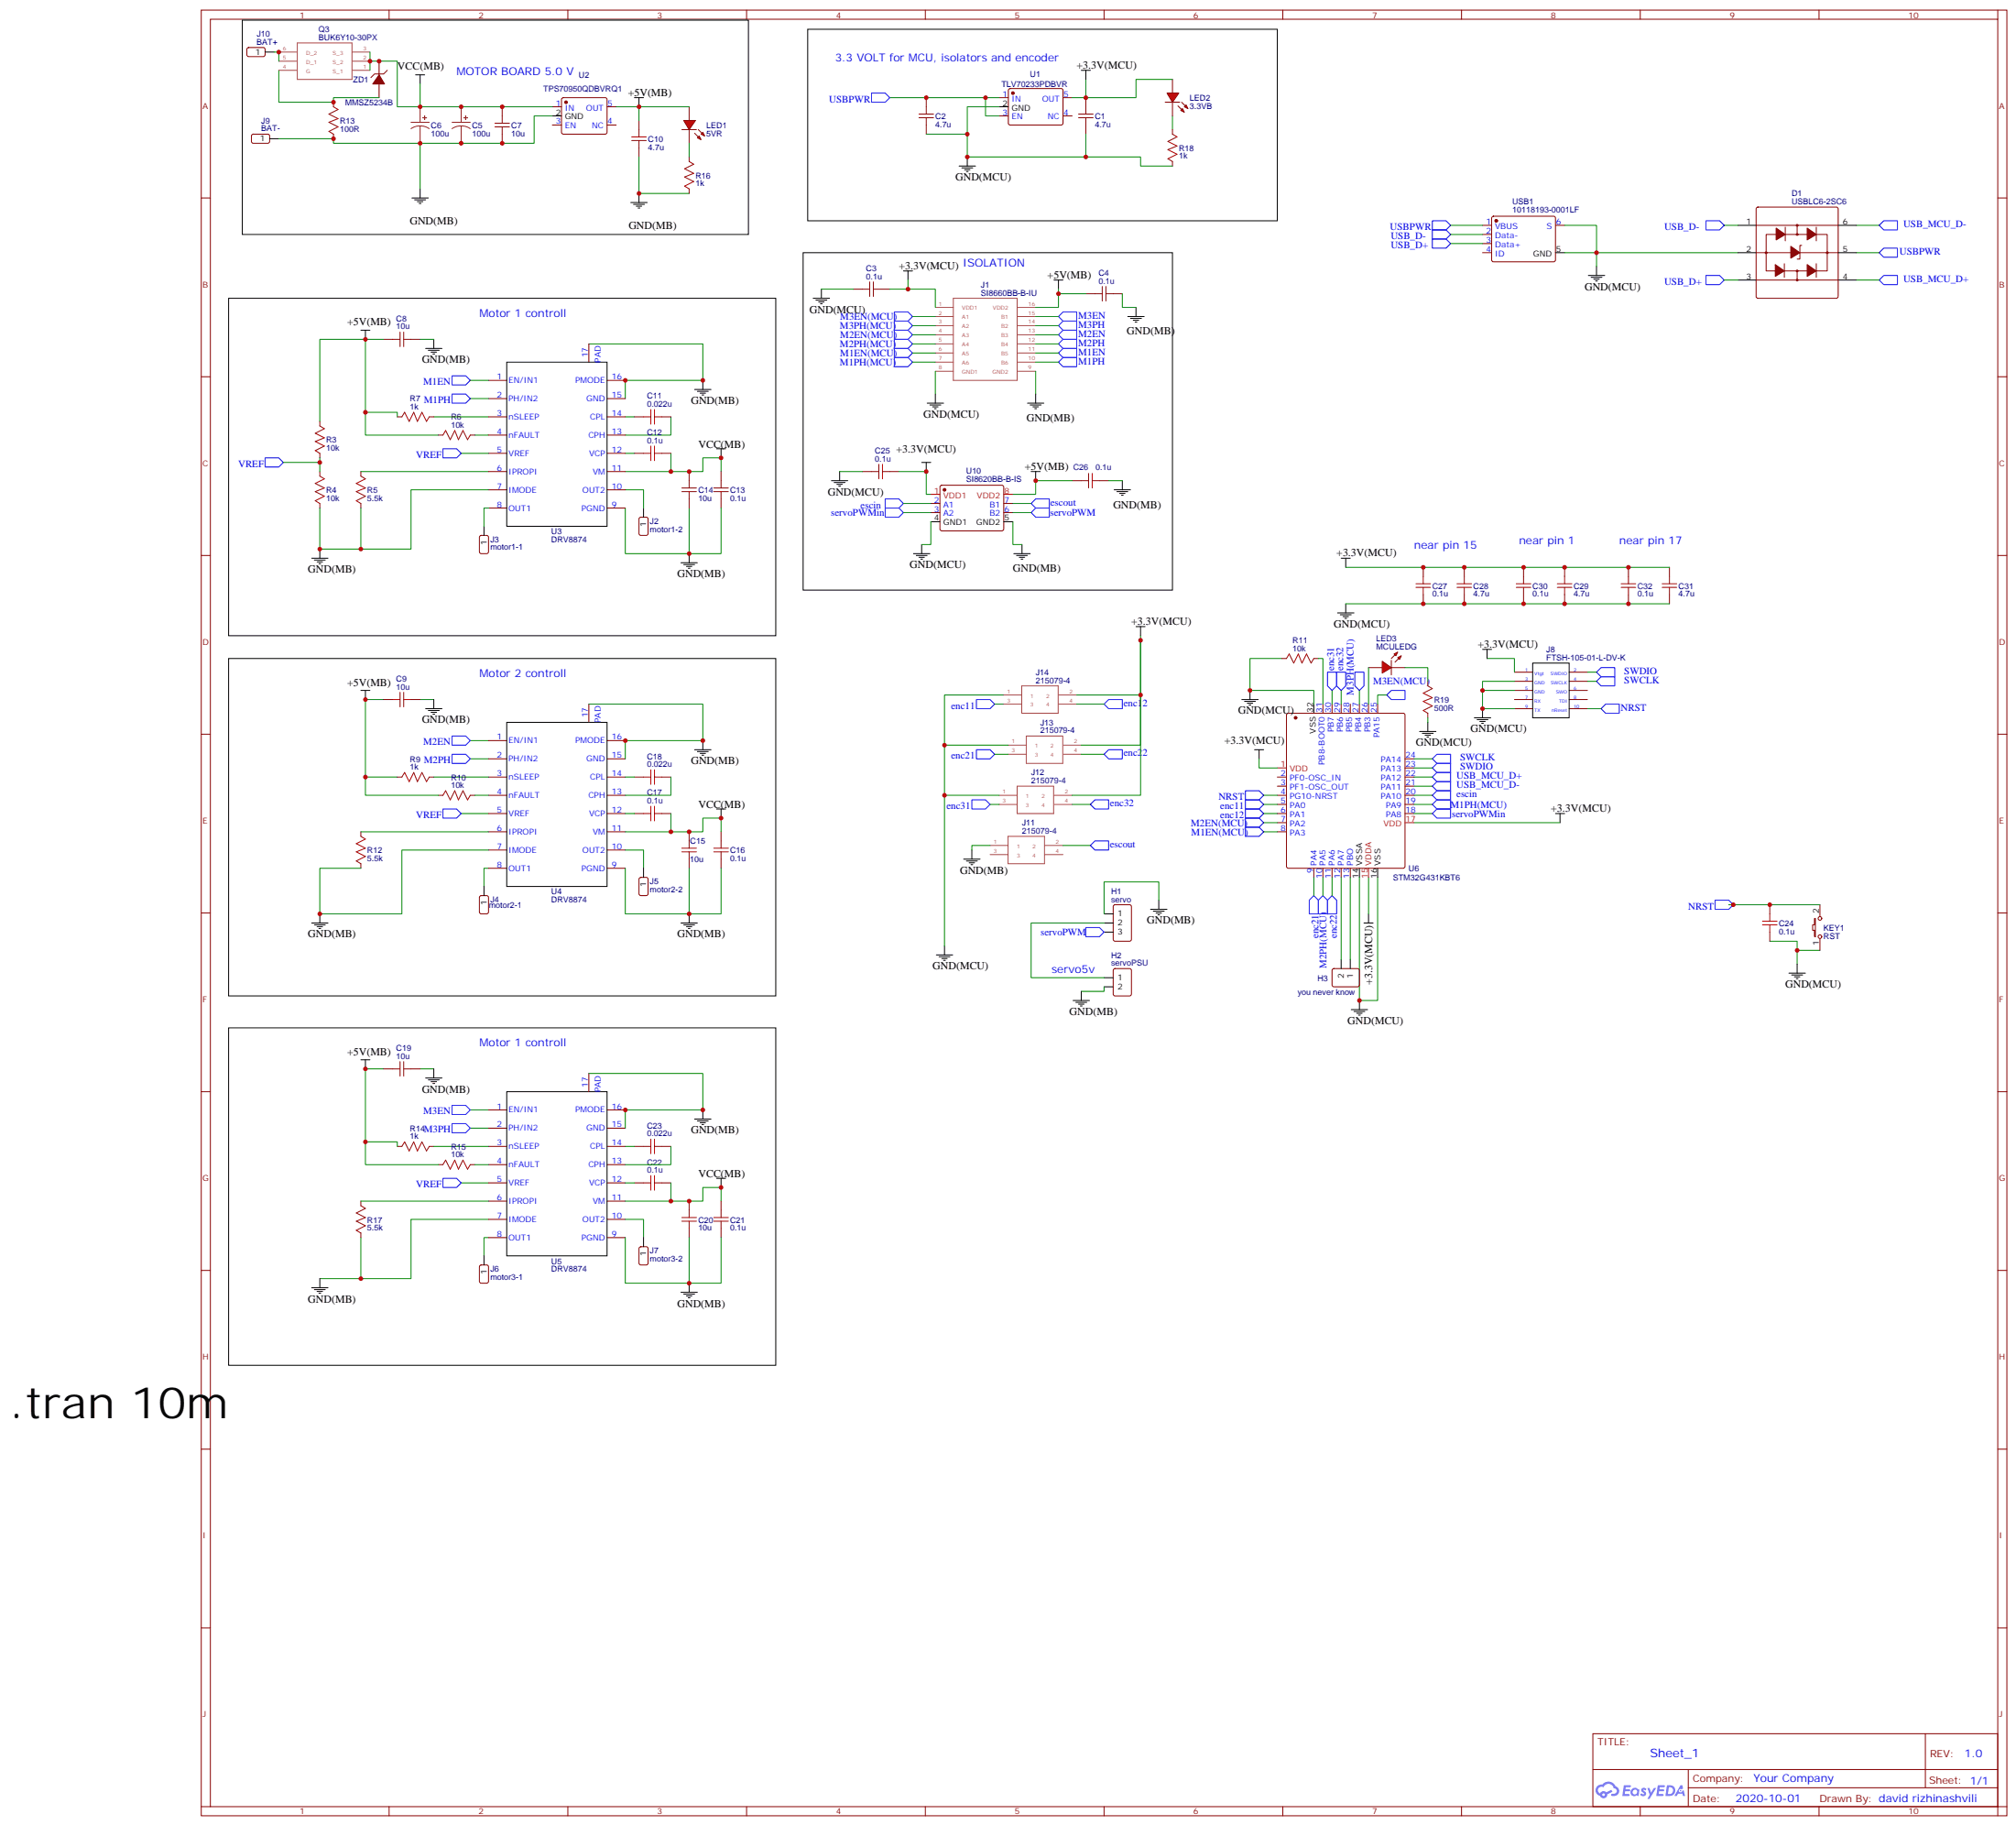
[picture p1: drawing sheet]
# EasyEDA schematic gen7.json
TITLE: Sheet_1; REV: 1.0; Date: 2020-10-01; Sheet: 1/1; Drawn By: david rizhinashvili; Company: Your Company

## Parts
C1  4.7u  [C1206]
C2  4.7u  [C1206]
C3  0.1u  [C0603]
C4  0.1u  [C0603]
C5  100u  [CAP-D6.3×F2.5]
C6  100u  [CAP-D6.3×F2.5]
C7  10u  [C1206]
C8  10u  [C1206]
C9  10u  [C1206]
C10  4.7u  [C1206]
C11  0.022u  [C0603]
C12  0.1u  [C0603]
C13  0.1u  [C0603]
C14  10u  [C1206]
C15  10u  [C1206]
C16  0.1u  [C0603]
C17  0.1u  [C0603]
C18  0.022u  [C0603]
C19  10u  [C1206]
C20  10u  [C1206]
C21  0.1u  [C0603]
C22  0.1u  [C0603]
C23  0.022u  [C0603]
C24  0.1u  [C0603]
C25  0.1u  [C0603]
C26  0.1u  [C0603]
C27  0.1u  [C0603]
C28  4.7u  [C1206]
C29  4.7u  [C1206]
C30  0.1u  [C0603]
C31  4.7u  [C1206]
C32  0.1u  [C0603]
D1  USBLC6-2SC6  [SOT-23-6_L2.9-W1.6-P0.95-LS2.8-BR]
H1  servo  [HDR-F-2.54_1X3]
H2  servoPSU  [HDR-F-2.54_1X2]
H3  you never know  [HDR-F-2.54_1X2]
J1  SI8660BB-B-IU  [SOP64P600X175-16N]
J2  motor1-2  [HDR-M-2.54_1X1]
J3  motor1-1  [HDR-M-2.54_1X1]
J4  motor2-1  [HDR-M-2.54_1X1]
J5  motor2-2  [HDR-M-2.54_1X1]
J6  motor3-1  [HDR-M-2.54_1X1]
J7  motor3-2  [HDR-M-2.54_1X1]
J8  FTSH-105-01-L-DV-K  [FTSH-105-01-L-DV-K]
J9  BAT-  [HDR-M-2.54_1X1]
J10  BAT+  [HDR-M-2.54_1X1]
J11  215079-4  [215079-4 - MUNKBOEL]
J12  215079-4  [215079-4 - MUNKBOEL]
J13  215079-4  [215079-4 - MUNKBOEL]
J14  215079-4  [215079-4 - MUNKBOEL]
KEY1  RST  [KEY-SMD_2P-L6.2-W3.6-LS8.0]
LED1  5VR  [LED0603_RED]
LED2  3.3VB  [LED0603_RED]
LED3  MCULEDG  [LED0603_RED]
Q3  BUK6Y10-30PX  [BUK6Y1030PX]
R3  10k  [R0603]
R4  10k  [R0603]
R5  5.5k  [R0603]
R6  10k  [R0603]
R7  1k  [R0603]
R9  1k  [R0603]
R10  10k  [R0603]
R11  10k  [R0603]
R12  5.5k  [R0603]
R13  100R  [R0603]
R14  1k  [R0603]
R15  10k  [R0603]
R16  1k  [R0603]
R17  5.5k  [R0603]
R18  1k  [R0603]
R19  500R  [R0603]
U1  TLV70233PDBVR  [SOT-23-5_L3.0-W1.7-P0.95-LS2.8-BL]
U2  TPS70950QDBVRQ1  [SOT-23-5_L3.0-W1.7-P0.95-LS2.8-BR]
U3  DRV8874  [DRV8874 FOOTPRINT]
U4  DRV8874  [DRV8874 FOOTPRINT]
U5  DRV8874  [DRV8874 FOOTPRINT]
U6  STM32G431KBT6  [LQFP-32_L7.0-W7.0-P0.80-LS9.0-BL]
U10  SI8620BB-B-IS  [SOIC-8_L4.9-W3.9-P1.27-LS6.0-BL]
USB1  10118193-0001LF  [MICRO-USB-SMD_10118193-0001LF]
ZD1  MMSZ5234B  [SOD-123_L2.8-W1.8-LS3.7-RD]

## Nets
+3.3V(MCU): C1.2 C3.1 C25.1 C27.2 C28.2 C29.2 C30.2 C31.2 C32.2 J1.1(VDD1) J8.1(Vtgt) J12.2 J13.2 J14.2 LED2.1 U1.5(OUT) U6.1(VDD) U6.15(VDDA) U6.17(VDD) U10.1(VDD1)
+5V(MB): C4.2 C8.1 C9.1 C10.2 C19.1 C26.2 J1.16(VDD2) LED1.1 R3.1 R6.1 R7.1 R9.1 R10.1 R14.1 R15.1 U2.5(OUT) U10.8(VDD2)
GND(MB): C4.1 C5.2 C6.2 C7.1 C8.2 C9.2 C10.1 C13.1 C14.1 C15.1 C16.1 C19.2 C20.1 C21.1 C26.1 H1.1 H2.2 J1.9(GND2) J9.1 J11.1 R4.2 R5.1 R12.1 R13.1 R16.1 R17.1 U2.2(GND) U3.7(IMODE) U3.9(PGND) U3.15(GND) U3.16(PMODE) U3.17(PAD) U4.7(IMODE) U4.9(PGND) U4.15(GND) U4.16(PMODE) U4.17(PAD) U5.7(IMODE) U5.9(PGND) U5.15(GND) U5.16(PMODE) U5.17(PAD) U10.5(GND2)
GND(MCU): C1.1 C2.1 C3.2 C24.1 C25.2 C27.1 C28.1 C29.1 C30.1 C31.1 C32.1 D1.2 J1.8(GND1) J8.3(GND) J8.5(GND) J8.9(TX) J12.1 J13.1 J14.1 KEY1.1 R11.1 R18.1 R19.1 U1.2(GND) U6.14(VSSA) U6.16(VSS) U6.32(VSS) U10.4(GND1) USB1.5(GND) USB1.6(S)
VCC(MB): C5.1 C6.1 C7.2 C12.2 C13.2 C14.2 C15.2 C16.2 C17.2 C20.2 C21.2 C22.2 Q3.1(S) Q3.2(S) Q3.3(S) U2.1(IN) U3.11(VM) U4.11(VM) U5.11(VM) ZD1.1(K)
enc11: J14.3 U6.5(PA0)
enc12: J14.4 U6.6(PA1)
enc21: J13.3 U6.9(PA4)
enc22: J13.4 U6.11(PA6)
enc31: J12.3 U6.30(PB7)
enc32: J12.4 U6.29(PB6)
escin: U6.20(PA10) U10.2(A1)
escout: J11.2 U10.7(B1)
M1EN: J1.11(B5) U3.1(EN/IN1)
M1EN(MCU): J1.6(A5) U6.8(PA3)
M1PH: J1.10(B6) U3.2(PH/IN2)
M1PH(MCU): J1.7(A6) U6.19(PA9)
M2EN: J1.13(B3) U4.1(EN/IN1)
M2EN(MCU): J1.4(A3) U6.7(PA2)
M2PH: J1.12(B4) U4.2(PH/IN2)
M2PH(MCU): J1.5(A4) U6.10(PA5)
M3EN: J1.15(B1) U5.1(EN/IN1)
M3EN(MCU): J1.2(A1) U6.25(PA15)
M3PH: J1.14(B2) U5.2(PH/IN2)
M3PH(MCU): J1.3(A2) U6.27(PB4)
NRST: C24.2 J8.10(nReset) KEY1.2 U6.4(PG10-NRST)
servoPWM: H1.3 U10.6(B2)
servoPWMin: U6.18(PA8) U10.3(A2)
SWCLK: J8.4(SWCLK) U6.24(PA14)
SWDIO: J8.2(SWDIO) U6.23(PA13)
USB_D+: D1.3 USB1.3(Data+)
USB_D-: D1.1 USB1.2(Data-)
USB_MCU_D+: D1.4 U6.22(PA12)
USB_MCU_D-: D1.6 U6.21(PA11)
USBPWR: C2.2 D1.5 U1.1(IN) U1.3(EN) USB1.1(VBUS)
VREF: R3.2 R4.1 U3.5(VREF) U4.5(VREF) U5.5(VREF)
C11_1: C11.1 U3.14(CPL)
C11_2: C11.2 U3.13(CPH)
C12_1: C12.1 U3.12(VCP)
H1_2: H1.2 H2.1
J2_1: J2.1 U3.10(OUT2)
J3_1: J3.1 U3.8(OUT1)
J10_1: J10.1 Q3.5(D_1) Q3.6(D_2)
LED1_2: LED1.2 R16.2
LED3_2: LED3.2 R19.2
R5_2: R5.2 U3.6(IPROPI)
R6_2: R6.2 U3.4(nFAULT)
R7_2: R7.2 U3.3(nSLEEP)
R18_2: LED2.2 R18.2
U4_3: R9.2 U4.3(nSLEEP)
U4_4: R10.2 U4.4(nFAULT)
U4_6: R12.2 U4.6(IPROPI)
U4_8: J4.1 U4.8(OUT1)
U4_10: J5.1 U4.10(OUT2)
U4_12: C17.1 U4.12(VCP)
U4_13: C18.2 U4.13(CPH)
U4_14: C18.1 U4.14(CPL)
U5_3: R14.2 U5.3(nSLEEP)
U5_4: R15.2 U5.4(nFAULT)
U5_6: R17.2 U5.6(IPROPI)
U5_8: J6.1 U5.8(OUT1)
U5_10: J7.1 U5.10(OUT2)
U5_12: C22.1 U5.12(VCP)
U5_13: C23.2 U5.13(CPH)
U5_14: C23.1 U5.14(CPL)
U6_12: H3.2 U6.12(PA7)
U6_13: H3.1 U6.13(PBO)
U6_26: LED3.1 U6.26(PB3)
U6_31: R11.2 U6.31(PB8-BOOT0)
ZD1_2: Q3.4(G) R13.2 ZD1.2(A)

Not connected (* = marked no-connect by the designer): J8 6(SWO) 7(RX) 8(TDI); J11 3 4; U1 4(NC); U2 3(EN) 4(NC); U6 2(PF0-OSC_IN) 3(PF1-OSC_OUT) 28(PB5); USB1 4(ID)

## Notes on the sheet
- 3.3 VOLT for MCU, isolators and encoder
- MOTOR BOARD 5.0 V
- ISOLATION
- Motor 1 controll
- near pin 15
- near pin 1
- near pin 17
- Motor 2 controll
- servo5v
- Motor 1 controll
- .tran 10m

# EasyEDA board gen10_pcb.json

Outline 66 x 64 mm; copper layers: TopLayer, Inner1, Inner2, BottomLayer. Coordinates in mm from the lower left corner of the outline.
Outline path: 0,64 66,64 66,0 0,0 0,64

## Design rules (mm)
Default: track 0.254, clearance 0.152, via 0.61, via hole 0.305

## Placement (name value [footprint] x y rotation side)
C1  4.7u  [C1206]  56.3 35.9 180 top
C2  4.7u  [C1206]  60.3 30.8 180 top
C3  0.1u  [C0603]  34.84 13.64 270 top
C4  0.1u  [C0603]  29.63 13.64 90 top
C5  100u  [CAP-D6.3×F2.5]  27.6 40.56 180 top
C6  100u  [CAP-D6.3×F2.5]  27.6 47.42 180 top
C7  10u  [C1206]  27.6 35.48 0 top
C8  10u  [C1206]  15.66 50.6 270 top
C9  10u  [C1206]  16.68 31.17 270 top
C10  4.7u  [C1206]  35.47 47.55 270 top
C11  0.022u  [C0603]  13.4 46.1 180 top
C12  0.1u  [C0603]  13.3 43.3 270 top
C13  0.1u  [C0603]  8.8 45.39 0 top
C14  10u  [C1206]  9.69 42.22 0 top
C15  10u  [C1206]  9.69 22.4 0 top
C16  0.1u  [C0603]  9.18 25.07 0 top
C17  0.1u  [C0603]  13.3 23.3 270 top
C18  0.022u  [C0603]  13.2 26 180 top
C19  10u  [C1206]  15.28 12.5 270 top
C20  10u  [C1206]  7.53 4.37 0 top
C21  0.1u  [C0603]  8.04 7.54 0 top
C22  0.1u  [C0603]  11.47 5 270 top
C23  0.022u  [C0603]  12.4 7.8 180 top
C24  0.1u  [C0603]  44.62 7.67 90 top
C25  0.1u  [C0603]  33.06 24.82 270 top
C26  0.1u  [C0603]  27.47 25.07 90 top
C27  0.1u  [C0603]  53.72 18.79 90 top
C28  4.7u  [C1206]  56.64 18.15 90 top
C29  4.7u  [C1206]  40.17 8.31 0 top
C30  0.1u  [C0603]  41.06 10.72 0 top
C31  4.7u  [C1206]  54.99 22.09 180 top
C32  0.1u  [C0603]  50.29 22.47 270 top
D1  USBLC6-2SC6  [SOT-23-6_L2.9-W1.6-P0.95-LS2.8-BR]  56.56 25.2 0 top
H1  servo  [HDR-F-2.54_1X3]  21.25 20.75 270 top
H2  servoPSU  [HDR-F-2.54_1X2]  24.68 22.15 90 top
H3  you never know  [HDR-F-2.54_1X2]  63.5 16.5 270 top
Hole_gge4748  -  [Hole_gge4748]  60 59 0 top
Hole_gge4965  -  [Hole_gge4965]  55 12 0 top
Hole_gge6279  -  [Hole_gge6279]  25 4 0 top
Hole_gge6284  -  [Hole_gge6284]  20 59 0 top
Hole_gge10905  -  [Hole_gge10905]  56.7 -3 0 top
J1  SI8660BB-B-IU  [SOP64P600X175-16N]  30.14 30.02 180 top
J2  motor1-2  [HDR-M-2.54_1X1]  2.45 48.57 0 top
J3  motor1-1  [HDR-M-2.54_1X1]  2.45 53.65 0 top
J4  motor2-1  [HDR-M-2.54_1X1]  2.2 33.33 0 top
J5  motor2-2  [HDR-M-2.54_1X1]  2.2 28.25 0 top
J6  motor3-1  [HDR-M-2.54_1X1]  2.33 15.42 0 top
J7  motor3-2  [HDR-M-2.54_1X1]  2.33 10.47 0 top
J8  -  [FTSH-105-01-L-DV-K]  41.57 29.64 270 top
J9  BAT-  [HDR-M-2.54_1X1]  27.73 61.27 270 top
J10  BAT+  [HDR-M-2.54_1X1]  35.35 61.27 270 top
J11  215079-4  [2150794]  25.4 13.71 0 top
J12  215079-4  [2150794]  34.29 6.34 0 top
J13  215079-4  [2150794]  60.2 9.01 90 top
J14  215079-4  [2150794]  50.9 2.8 180 top
KEY1  RST  [KEY-SMD_2P-L6.2-W3.6-LS8.0]  42.6 2.1 0 top
LED1  5VR  [LED0603_RED#2]  38.52 42.34 270 top
LED2  3.3VB  [LED0603_RED#2]  46.27 40.56 90 top
LED3  MCULEDG  [LED0603_RED]  49.82 29.64 0 top
Q3  BUK6Y10-30PX  [BUK6Y1030PX]  34.58 54.53 270 top
R3  10k  [R0603]  8.42 61.65 180 top
R4  10k  [R0603]  4.23 61.27 270 top
R5  5.5k  [R0603]  4.74 56.95 0 top
R6  10k  [R0603]  11.22 58.22 270 top
R7  1k  [R0603]  14.65 58.09 270 top
R9  1k  [R0603]  15.41 37.77 270 top
R10  10k  [R0603]  11.47 38.28 270 top
R11  10k  [R0603]  33.4 10.53 0 top
R12  5.5k  [R0603]  8.68 37.39 0 top
R13  100R  [R0603]  24.04 54.92 270 top
R14  1k  [R0603]  15.53 19.1 270 top
R15  10k  [R0603]  10.96 19.36 270 top
R16  1k  [R0603]  36.87 38.66 0 top
R17  5.5k  [R0603]  8.29 19.1 0 top
R18  1k  [R0603]  52.36 41.83 180 top
R19  500R  [R0603]  50.61 33.29 270 top
U1  TLV70233PDBVR  [SOT-23-5_L3.0-W1.7-P0.95-LS2.8-BL]  55.54 32.31 0 top
U2  TPS70950QDBVRQ1  [SOT-23-5_L3.0-W1.7-P0.95-LS2.8-BR]  33.95 42.34 180 top
U3  DRV8874  [DRV8874 FOOTPRINT]  12.36 54.28 270 top
U4  DRV8874  [DRV8874 FOOTPRINT]  12.36 34.09 270 top
U5  DRV8874  [DRV8874 FOOTPRINT]  12.23 16.31 270 top
U6  STM32G431KBT6  [LQFP-32_L7.0-W7.0-P0.80-LS9.0-BL]  46.01 16.82 0 top
U10  SI8620BB-B-IS  [SOIC-8_L4.9-W3.9-P1.27-LS6.0-BL]  32.43 18.09 90 top
USB1  10118193-0001LF  [MICRO-USB-SMD_10118193-0001LF]  61.51 25.45 90 top
ZD1  MMSZ5234B  [SOD-123_L2.8-W1.8-LS3.7-RD]  26.84 54.79 270 top

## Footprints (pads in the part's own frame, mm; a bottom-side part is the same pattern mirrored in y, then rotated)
2150794
  round 1.5 hole 1.5 unplated: (1.4,-1.8)
  oval 1.308x1.308 hole 0.805x0.8: 1(0,0) 2(-1.27,-2.54) 3(-2.54,0) 4(-3.81,-2.54)
BUK6Y1030PX
  rect 0.7x1.15 smd: 1(-1.905,-2.737) 2(-0.635,-2.737) 3(0.635,-2.737) 4(1.905,-2.737)
  rect 4.7x1.5 smd: 5(0,2.737)
  rect 4.2x3.1 smd: 6(0,0.438)
C0603
  rect 1x1.1 smd: 1(-0.9,0) 2(0.9,0)
C1206
  rect 1.2x1.9 smd: 1(-1.6,0) 2(1.6,0)
CAP-D6.3×F2.5
  oval 1.524x1.524 hole 0.914: 1(-1.27,0) 2(1.27,0)
DRV8874 FOOTPRINT
  rect 1.5x0.45 smd: 1(0,0) 2(0,-0.65) 3(0,-1.3) 4(0,-1.95) 5(0,-2.6) 6(0,-3.25) 7(0,-3.9) 8(0,-4.55) 9(5.8,-4.55) 10(5.8,-3.9) 11(5.8,-3.25) 12(5.8,-2.6) 13(5.8,-1.95) 14(5.8,-1.3) 15(5.8,-0.65) 16(5.8,0)
  rect 2.46x3.55 smd: 17(2.859,-2.28)
FTSH-105-01-L-DV-K
  rect 2.3x0.75 smd: 1(-2.033,2.54) 2(1.966,2.54) 3(-2.033,1.27) 4(1.966,1.27) 5(-2.033,0) 6(1.966,0) 7(-2.033,-1.27) 8(1.966,-1.27) 9(-2.033,-2.54) 10(1.966,-2.54)
HDR-F-2.54_1X2
  rect 1.575x1.575 hole 0.889: 1(-1.27,0)
  oval 1.575x1.575 hole 0.889: 2(1.27,0)
HDR-F-2.54_1X3
  rect 1.575x1.575 hole 0.889: 1(-2.54,0)
  oval 1.575x1.575 hole 0.889: 2(0,0)
  oval 1.524x1.524 hole 0.914: 3(2.54,0)
HDR-M-2.54_1X1
  rect 3x3 hole 0.889: 1(0,0)
Hole_gge4748
  round 3 hole 3 unplated: (0,0)
Hole_gge4965
  round 3 hole 3 unplated: (0,0)
Hole_gge6279
  round 3 hole 3 unplated: (0,0)
Hole_gge6284
  round 3 hole 3 unplated: (0,0)
Hole_gge10905
  round 1.55 hole 1.55 unplated: (0,0)
KEY-SMD_2P-L6.2-W3.6-LS8.0
  rect 1.4x1.5 smd: 1(-3.8,0) 2(3.8,0)
LED0603_RED
  rect 0.9x1 smd: 1(-0.85,0) 2(0.85,0)
LED0603_RED#2
  rect 0.9x1 smd: 1(-0.85,0) 2(0.85,0)
LQFP-32_L7.0-W7.0-P0.80-LS9.0-BL
  oval 0.48x1.65 smd: 1(-2.799,-4.176) 2(-1.999,-4.176) 3(-1.199,-4.176) 4(-0.399,-4.176) 5(0.399,-4.176) 6(1.199,-4.176) 7(1.999,-4.176) 8(2.799,-4.176) 17(2.799,4.176) 18(1.999,4.176) 19(1.199,4.176) 20(0.399,4.176) 21(-0.399,4.176) 22(-1.199,4.176) 23(-1.999,4.176) 24(-2.799,4.176)
  oval 1.65x0.48 smd: 9(4.176,-2.799) 10(4.176,-1.999) 11(4.176,-1.199) 12(4.176,-0.399) 13(4.176,0.399) 14(4.176,1.199) 15(4.176,1.999) 16(4.176,2.799) 25(-4.176,2.799) 26(-4.176,1.999) 27(-4.176,1.199) 28(-4.176,0.399) 29(-4.176,-0.399) 30(-4.176,-1.199) 31(-4.176,-1.999) 32(-4.176,-2.799)
MICRO-USB-SMD_10118193-0001LF
  rect 0.4x1.35 smd: 1(-1.3,1.338) 2(-0.65,1.338) 3(0,1.338) 4(0.65,1.338) 5(1.3,1.338)
  oval 0.9x1.6 hole 0.5x1.201: 6(-3.3,-1.337) 6(3.3,-1.337)
R0603
  rect 1x1.1 smd: 1(-0.8,0) 2(0.8,0)
SOD-123_L2.8-W1.8-LS3.7-RD
  rect 1.2x1.4 smd: 1(-1.7,0) 2(1.7,0)
SOIC-8_L4.9-W3.9-P1.27-LS6.0-BL
  oval 0.6x1.52 smd: 1(-1.905,-2.74) 2(-0.635,-2.74) 3(0.635,-2.74) 4(1.905,-2.74) 5(1.905,2.74) 6(0.635,2.74) 7(-0.635,2.74) 8(-1.905,2.74)
SOP64P600X175-16N
  rect 1.5x0.435 smd: 1(-2.7,2.222) 2(-2.7,1.588) 3(-2.7,0.952) 4(-2.7,0.318) 5(-2.7,-0.318) 6(-2.7,-0.952) 7(-2.7,-1.588) 8(-2.7,-2.222) 9(2.7,-2.222) 10(2.7,-1.588) 11(2.7,-0.952) 12(2.7,-0.318) 13(2.7,0.318) 14(2.7,0.952) 15(2.7,1.588) 16(2.7,2.222)
SOT-23-5_L3.0-W1.7-P0.95-LS2.8-BL
  rect 0.55x1 smd: 1(-0.95,-1.5) 2(0,-1.5) 3(0.95,-1.5) 4(0.95,1.5) 5(-0.95,1.5)
SOT-23-5_L3.0-W1.7-P0.95-LS2.8-BR
  rect 1x0.55 smd: 1(1.5,-0.95) 2(1.5,0) 3(1.5,0.95) 4(-1.5,0.95) 5(-1.5,-0.95)
SOT-23-6_L2.9-W1.6-P0.95-LS2.8-BR
  rect 1x0.55 smd: 1(1.4,-0.95) 2(1.4,0) 3(1.4,0.95) 4(-1.4,0.95) 5(-1.4,0) 6(-1.4,-0.95)

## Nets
As in the schematic, except:
ENC11: J14.3 U6.5
ENC12: J14.4 U6.6
ENC21: J13.3 U6.9
ENC22: J13.4 U6.11
ENC31: J12.3 U6.30
ENC32: J12.4 U6.29
ESCIN: U6.20 U10.2
ESCOUT: J11.2 U10.7
SERVOPWM: H1.3 U10.6
SERVOPWMIN: U6.18 U10.3

## Via types
v1: diameter 1, hole 0.5, TopLayer to BottomLayer, 53 vias
v2: diameter 0.61, hole 0.305, TopLayer to BottomLayer, 88 vias

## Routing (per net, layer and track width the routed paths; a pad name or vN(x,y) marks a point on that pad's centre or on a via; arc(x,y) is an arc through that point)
+3.3V(MCU): length 14.5
  TopLayer w0.254: 45.25,33.58 44.11,32.44 J8.1 ; LED2.1 46.27,38.53 46.14,38.41 ; C1.2 54.59,35.79 54.59,33.81 53.31,33.81 v1(53.3,33.8) ; 48.81,20.99 49.71,20.99 C32.2 52.87,21.57 C31.2 53.39,23.82 v1(52.96,24.25)
  vias: v1(31.41,26.34) v1(36.62,14.66) v1(41.19,6.27) v1(42.46,6.15) v1(45.25,33.58) v1(46.14,38.41) v1(59.48,19.99)
+5V(MB): length 3.5
  TopLayer w0.254: 29.63,14.54 29.63,16.13 U10.8 ; 27.44,27.8 27.47,27.77 C26.2
  vias: v1(12.87,61.14) v1(15.41,34.6) v1(17.06,21.39) v1(17.57,14.15) v1(17.69,38.66) v1(17.82,52.5) v1(25.69,26.09) v1(27.85,16.18) v1(36.62,44.25)
GND(MB): length 16.9
  TopLayer w0.254: v2(10.07,51.49) 8.46,53.1 U3.7 8.46,52.59 v2(8.8,52.25) ; U2.2 33.19,42.34 v1(33.74,41.79) 36.07,39.46 36.07,38.66 ; v2(9.95,13.39) 8.33,15 8.33,16.31 ; 7.03,10.47 7.07,10.51 7.68,10.51 ; v2(7.15,48.44) 7.19,48.48 7.81,48.48 ; v2(7.15,28.12) 7.32,28.29 7.81,28.29
  vias: v1(2.33,58.73) v1(4.23,4.24) v1(5.25,18.59) v1(5.76,45.26) v1(5.76,37.52) v1(6.01,25.2) v1(14.14,28.88) v1(15.15,9.2) v1(18.33,47.93) v1(25.19,33.33) v1(26.9,13.6) v1(38.52,49.58) v2(7.03,10.47) v2(8.8,51.49) v2(8.8,50.6) v2(8.8,14.15) v2(8.8,13.39) v2(8.8,12.62) v2(8.93,32.06) v2(8.93,31.29) v2(8.93,30.4) v2(9.95,14.15) v2(9.95,12.62) v2(10.07,52.25) v2(10.07,50.6) v2(10.07,32.06) v2(10.07,31.29) v2(10.07,30.4) v2(11.09,32.06) v2(11.09,31.29) v2(11.09,30.4) v2(11.09,14.15) v2(11.09,13.39) v2(11.09,12.62) v2(11.34,52.25) v2(11.34,51.49) v2(11.34,50.6)
GND(MCU): length 9.6
  TopLayer w0.254: v2(31.37,9.52) 31.58,9.52 32.6,10.53 ; U6.14 49.01,18.01 v2(48.3,18.72) 49.19,19.61 U6.16 ; v2(33.19,12.62) 33.3,12.74 C3.2 ; D1.2 57.44,25.2 v2(56.56,24.31)
  vias: v1(33.44,21.64) v1(40.43,12.62) v1(48.55,34.21) v1(53.51,28.12) v1(54.65,16.82) v1(56.43,42.47) v2(32.43,33.07) v2(33.06,22.66) v2(33.44,33.07) v2(34.58,21.39) v2(37,5.26) v2(37.76,6.66) v2(38.52,6.66) v2(39.03,33.33) v2(39.7,4.6) v2(41.57,33.33) v2(42.84,33.33) v2(48.77,24) v2(49.95,20.24) v2(52.07,28.44) v2(52.96,29.46) v2(55.54,31.93) v2(58.71,17.07) v2(58.71,16.18) v2(61,40.6) v2(62.27,27.1) v2(62.4,23.8) v2(64.05,33.45) v2(64.05,32.56) v2(64.05,27.61) v2(64.18,24.31)
VCC(MB):
  vias: v1(7.91,5.13) v1(7.91,3.99) v1(9.18,2.21) v1(10.07,22.53) v1(13.38,41.07) v1(14.52,41.07) v1(15.15,22.91) v1(15.53,41.07) v1(28.74,56.19) v1(28.87,57.84) v1(29.89,56.19) v1(29.89,43.99) v1(30.27,57.84) v1(31.41,48.31) v1(31.54,45.9) v1(31.79,57.84)
C11_1: length 4.8
  TopLayer w0.254: C11.1 13.2,47.2 11.4,47.2 11.06,47.54 U3.14
C11_2: length 3.7
  TopLayer w0.254: C11.2 11.7,46.1 10.41,47.39 U3.13
C12_1: length 6.2
  TopLayer w0.254: C12.1 12.6,44.2 9.76,47.04 9.76,48.48
ENC11: length 13.7
  TopLayer w0.254: 53.44,2.8 52.7,2.8 50.9,4.6 50.9,5.4 50.4,5.9 49.6,5.9 46.4,9.1 46.41,12.64
ENC12: length 11.6
  TopLayer w0.254: U6.6 47.21,10.82 48.39,9.64 50.41,9.64 J14.4
ENC21: length 14.2
  TopLayer w0.254: U6.9 50.19,12.29 53.47,9.01 57.68,9.01 60.22,6.47
ENC22: length 22.6
  TopLayer w0.254: U6.11 53.78,15.62 54.2,15.2 56.1,15.2 56.6,14.7 60.7,14.7 64.4,11 64.4,6.86 J13.4
ENC31: length 14.7
  TopLayer w0.254: U6.30 40.14,15.62 39.62,15.11 39.62,13.84 32.11,6.33 31.75,6.33
ENC32: length 19.6
  TopLayer w0.254: U6.29 39.79,16.42 38.86,15.49 38.86,13.71 33.4,8.25 31.5,8.25 30.73,7.49 30.73,4.04 30.48,3.79
ESCIN: length 13.4
  TopLayer w0.254: U6.20 46.41,19.75 44.11,17.45 ; U10.2 36.49,17.45
  BottomLayer w0.254: 36.49,17.45 44.11,17.45
  vias: v2(36.49,17.45) v2(44.11,17.45)
ESCOUT: length 10.2
  TopLayer w0.254: 29.69,17.45 27.36,17.45 24.13,14.22 24.13,10.9
LED1_2: length 3.2
  TopLayer w0.254: LED1.2 37.67,40.64 37.67,38.66
LED3_2: length 2.9
  TopLayer w0.254: R19.2 50.61,29.7 LED3.2
M1EN: length 34.9
  TopLayer w0.254: 12.36,54.28 19.47,54.28 22.26,51.49 22.26,34.09 25.38,30.98 27.44,30.98
M1EN(MCU): length 28.5
  TopLayer w0.254: v2(46.4,18.47) 48.81,16.05 48.81,12.64 ; 32.84,30.98 32.9,30.91 36.74,30.91 37.76,29.9 37.76,24.94 41.82,20.88
  BottomLayer w0.254: 41.82,20.88 43.98,20.88 v2(46.4,18.47)
  vias: v2(41.82,20.88)
M1PH: length 37.6
  TopLayer w0.254: U3.2 11.71,55.15 12.74,56.19 18.58,56.19 22.77,51.99 22.77,34.21 25.38,31.61 27.44,31.61
M1PH(MCU): length 20.9
  TopLayer w0.254: v2(47.37,24.25) 47.21,24.09 U6.19 ; v2(37.38,31.55) 37.31,31.61 J1.7
  BottomLayer w0.254: 37.38,31.55 40.07,31.55 v2(47.37,24.25)
M2EN: length 18.5
  TopLayer w0.254: 12.36,34.09 12.99,34.72 13.76,34.72 15.03,33.45 15.03,31.67 15.91,30.79 19.47,30.79 20.55,29.71 27.44,29.71
M2EN(MCU): length 26.2
  TopLayer w0.254: v2(39.66,20.75) 36.36,24.05 36.36,29.01 35.66,29.71 J1.4 ; v2(45.38,17.07) 48.01,14.44 U6.7
  BottomLayer w0.254: v2(39.66,20.75) 42.33,18.09 44.36,18.09 v2(45.38,17.07)
M2PH: length 19.3
  TopLayer w0.254: 27.44,30.34 21.19,30.34 15.91,35.61 11.98,35.61 11.71,35.34 11.71,34.09
M2PH(MCU): length 30.2
  TopLayer w0.254: 51.98,14.78 51.95,14.82 U6.10 ; J1.5 36.04,30.34 37,29.39 37,24.56 v2(40.43,21.13)
  BottomLayer w0.254: v2(40.43,21.13) 42.97,18.59 44.74,18.59 48.55,14.78 51.98,14.78
  vias: v2(51.98,14.78)
M3EN: length 22.8
  TopLayer w0.254: 12.23,16.31 16.17,16.31 19.47,19.61 19.47,24.05 23.85,28.44 27.44,28.44
M3EN(MCU): length 16.2
  TopLayer w0.254: U6.25 40.05,19.61 v2(39.92,19.48) ; 38.52,18.97 34.84,22.66 34.84,27.86 34.27,28.44 32.84,28.44
  BottomLayer w0.254: 38.52,18.97 39.03,19.48 v2(39.92,19.48)
  vias: v2(38.52,18.97)
M3PH: length 25
  TopLayer w0.254: 27.44,29.07 23.6,29.07 18.84,24.31 18.84,19.74 15.91,16.82 14.52,16.82 13.63,17.7 12.17,17.7 11.6,17.13 11.58,16.31
M3PH(MCU): length 16.9
  TopLayer w0.254: 32.84,29.07 35.16,29.07 35.6,28.63 35.6,23.04 40.43,18.09 U6.27
NRST: length 29.5
  TopLayer w0.254: 46.14,3.23 46.4,2.97 KEY1.2 ; 46.14,3.23 46.14,7.05 C24.2 44.62,10.34 45.62,11.34 U6.4 45.62,14.67 43.35,16.94 43.35,19.48 42.46,20.37 42.46,21.22 39.03,24.65 J8.10
R5_2: length 5.3
  TopLayer w0.254: U3.6 9.11,55.37 7.53,56.95 5.54,56.95
R6_2: length 3.5
  TopLayer w0.254: R6.2 10.41,56.61 U3.4
R7_2: length 5.4
  TopLayer w0.254: 11.06,54.28 11.06,55.27 13.08,57.29 R7.2
R18_2: length 5.5
  TopLayer w0.254: R18.2 51.14,41.41 LED2.2
SERVOPWM: length 8.6
  TopLayer w0.254: H1.3 29.18,18.21 U10.6
SERVOPWMIN: length 16.2
  TopLayer w0.254: U10.3 v2(36.36,18.72) ; v2(48.13,22.6) 48.01,22.48 U6.18
  BottomLayer w0.254: v2(48.13,22.6) 40.24,22.6 v2(36.36,18.72)
SWCLK: length 6.8
  TopLayer w0.254: 42.84,27.68 42.84,21.37 U6.24
SWDIO: length 6.7
  TopLayer w0.254: J8.2 44.11,21.09 U6.23
U4_3: length 6.7
  TopLayer w0.254: 15.41,36.97 14.94,36.5 11.44,36.5 11.06,36.12 11.06,34.09
U4_4: length 3.8
  TopLayer w0.254: R10.2 10.41,36.42 10.41,34.09
U4_6: length 3.5
  TopLayer w0.254: R12.2 9.11,37.02 9.11,34.09
U4_12: length 6.3
  TopLayer w0.254: C17.1 12,24.2 11.1,25.1 11.1,26 9.76,27.34 9.76,28.29
U4_13: length 3.4
  TopLayer w0.254: C18.2 11.7,26 10.41,27.29 U4.13
U4_14: length 4.4
  TopLayer w0.254: C18.1 12.9,27.2 11.4,27.2 11.06,27.54 U4.14
U5_3: length 5.9
  TopLayer w0.254: R14.2 12.19,18.3 10.93,17.04 10.93,16.31
U5_4: length 2.5
  TopLayer w0.254: 10.96,18.56 10.96,17.96 10.28,17.28 10.28,16.31
U5_6: length 2.8
  TopLayer w0.254: 9.09,19.1 9.09,16.42 8.98,16.31
U5_12: length 5.4
  TopLayer w0.254: 9.63,10.51 9.63,9.38 10.2,8.81 10.2,7.17 C22.1
U5_13: length 3.2
  TopLayer w0.254: C23.2 11.5,8.4 10.28,9.62 U5.13
U5_14: length 4.1
  TopLayer w0.254: C23.1 13.1,7.8 12,8.9 11.58,8.9 10.93,9.55 U5.14
U6_12: length 13.8
  TopLayer w0.254: U6.12 50.3,16.31 51.73,16.31
  BottomLayer w0.254: 51.73,16.31 52.8,15.23 H3.2
  vias: v2(51.73,16.31)
U6_13: length 13.6
  TopLayer w0.254: U6.13 50.21,17.2 v2(51.6,17.2)
  BottomLayer w0.254: v2(51.6,17.2) 52.18,17.77 H3.1
U6_26: length 23.1
  TopLayer w0.254: 40.55,18.85 40.59,18.81 U6.26 ; LED3.1 48.97,29.41 v2(44.83,25.27) ; 36.49,19.99 38.39,18.09 v2(39.28,18.09)
  BottomLayer w0.254: v2(39.28,18.09) 40.04,18.85 40.55,18.85 ; v2(44.83,25.27) 41.76,25.27 36.49,19.99
  vias: v2(36.49,19.99) v2(40.55,18.85)
U6_31: length 14
  TopLayer w0.254: 34.2,10.53 34.2,9.94 v2(33.27,9.01) ; U6.31 41.22,14.82 40.3,13.89 36.87,10.47 v2(36.87,8.81)
  BottomLayer w0.254: v2(33.27,9.01) 36.67,9.01 v2(36.87,8.81)
USB_D+: length 2.5
  TopLayer w0.254: 60.17,25.45 59.09,25.45 58.4,26.15 57.95,26.15
USB_D-: length 2.4
  TopLayer w0.254: D1.1 58.65,24.25 59.21,24.8 USB1.2
USB_MCU_D+: length 13.9
  TopLayer w0.254: D1.4 54.09,26.15 53.49,25.55 46.99,25.55 44.81,23.37 U6.22
USB_MCU_D-: length 13
  TopLayer w0.254: U6.21 45.62,23.38 47.37,25.14 53.47,25.14 54.36,24.25 D1.6
USBPWR: length 6.4
  TopLayer w0.254: 59.35,23.17 60.17,23.99 USB1.1 ; D1.5 55.54,25.2 v2(56.56,26.21) ; C2.2 57.33,30.8 57.32,30.79 56.49,30.81 ; 54.59,30.81 54.59,29.84 v2(54.52,29.77)
  vias: v2(57.32,30.79) v2(59.35,23.17)
VREF: length 56.7
  TopLayer w0.254: 4.23,62.07 4.65,61.65 R3.2 9.76,59.51 9.76,54.28 ; 9.76,34.09 9.76,35.55 9.82,35.61 ; 9.63,16.31 9.63,17.52 v2(9.69,17.58)
  BottomLayer w0.254: v2(9.69,17.58) 9.69,20.88 12.36,23.55 12.36,33.07 9.82,35.61 9.82,45.9 9.44,46.28 9.44,56.87 9.76,57.2
  vias: v2(9.76,57.2) v2(9.82,35.61)

## Copper pours and planes (outline as drawn; the poured copper is in the pictures)
+3.3V(MCU) on TopLayer: 49.32,18.59 51.47,18.59 52.2,19.17 57.91,18.92 60.37,19.36 60.37,20.63 52.87,20.63 51.35,19.1 49.32,19.1
+3.3V(MCU) on TopLayer: 33.82,16.56 33.82,13.89 37.12,13.89 38.14,14.91 38.14,16.56
+3.3V(MCU) on TopLayer: 43.47,13.39 43.47,11.23 42.71,11.1 43.09,5.39 40.43,5.39 40.43,9.32 41.44,9.58 41.44,11.23 42.97,12.75 42.97,13.39
+3.3V(MCU) on TopLayer: 30.65,27.99 30.65,24.94 33.95,24.94 34.08,25.07 34.08,27.99
+3.3V(MCU) on Inner2: 41.15,63.49 41.15,36.19 40.13,35.17 32,35.17 31.75,34.92 31.75,28.06 30.86,27.17 30.86,24.88 32.26,23.49 32.26,21.71 34.16,19.8 34.16,16.63 32.64,15.11 32.64,10.15 30.35,10.15 30.1,8.76 28.07,6.72 28.07,1.26 28.1,0.1 65.8,0.1 65.66,1.52 65.66,63.49
+5V(MB) on TopLayer: 14.01,15.04 14.14,14.91 14.14,13.51 14.26,13.39 18.71,13.39 18.71,15.29 18.58,15.42 14.01,15.42
+5V(MB) on TopLayer: 14.52,34.6 14.52,35.1 14.65,35.23 15.79,35.23 17.57,33.45 17.57,32.18 15.66,32.18 15.41,32.44 15.41,33.71
+5V(MB) on TopLayer: 10.33,20.63 10.33,19.61 13.76,19.61 14.01,19.36 17.19,19.36 17.69,19.99 17.69,22.53 16.04,22.53 14.39,20.88 10.07,20.88
+5V(MB) on TopLayer: 14.39,53.14 14.52,53.01 14.52,51.61 14.77,51.36 18.2,51.36 18.58,51.74 18.58,53.14 18.2,53.52 14.39,53.52
+5V(MB) on TopLayer: 18.46,37.9 13.5,37.9 12.87,38.53 10.58,38.53 10.33,38.79 10.33,40.06 10.45,40.18 18.46,40.18
+5V(MB) on TopLayer: 30.65,16.69 30.65,13.77 27.85,13.77 27.09,14.53 27.09,16.69
+5V(MB) on TopLayer: 25.19,27.99 24.93,27.74 24.93,25.32 25.06,25.2 28.49,25.2 28.74,25.45 28.74,27.99
+5V(MB) on TopLayer: 34.46,46.66 34.2,46.41 34.2,45.01 34.97,44.25 34.97,43.1 35.35,42.72 39.16,42.72 39.16,43.74 36.49,46.41 36.49,46.66
+5V(MB) on TopLayer: 8.68,62.28 8.68,61.01 9.82,61.01 10.58,60.25 10.58,58.6 10.71,58.47 15.53,58.47 15.53,62.28
+5V(MB) on BottomLayer: 38.27,63.68 0.5,63.7 0.55,63.3 0.55,1.58 0.5,0.3 22.2,0.3 22.26,1.7 22.26,9.96 28.23,9.96 28.74,10.47 28.74,11.74 28.87,11.86 30.65,11.86 30.77,11.99 30.77,22.53 28.62,24.69 28.62,33.83 28.87,34.09 30.14,34.09 30.39,34.34 30.39,37.77 39.03,37.77 38.65,38.15 38.65,63.55
GND(MB) on TopLayer: 0.4,63.7 0.42,63.55 0.42,1.32 0.4,0.1 21.9,0.1 22.14,1.32 22.14,9.96 22.26,10.08 28.49,10.08 28.61,10.21 28.61,12.12 28.74,12.24 30.52,12.24 30.77,12.5 30.77,22.66 28.49,24.94 28.49,25.2 28.36,25.32 28.36,33.71 28.74,34.09 30.27,34.09 30.27,37.77 30.65,38.15 39.03,38.15 38.65,38.53 38.65,63.55 38.52,63.68
GND(MB) on Inner1: -0.13,1.71 0.25,63.68 0.25,63.68 38.35,63.68 38.74,37.77 28.19,37.77 28.32,37.65 28.19,9.96 21.97,9.96 19.81,8.95 19.7,0.1 0.1,0
GND(MCU) on TopLayer: 35.98,19.74 34.2,19.74 32.17,21.77 32.17,24.44 33.95,24.44 34.33,24.05 34.33,22.53 35.98,20.88
GND(MCU) on TopLayer: 41.02,63.49 40.77,63.24 40.77,36.44 39.37,35.04 31.62,35.04 31.62,27.93 32,27.55 32,21.46 33.91,19.55 33.91,16.76 32.38,15.23 32.38,10.15 30.35,10.15 30.23,10.03 30.23,8.88 27.56,6.22 27.56,1.52 27.4,0.1 65.4,0.2 65.53,63.49
GND(MCU) on BottomLayer: 40.77,63.37 41.02,63.11 41.02,36.06 40,35.04 31.75,35.04 32,34.79 32,21.33 33.91,19.42 33.91,16.5 32.51,15.11 32.38,15.11 32.38,11.3 27.94,6.85 27.94,1.26 65.66,1.26 65.53,1.39 65.53,63.37
GND(MCU) on Inner1: 41.66,63.62 41.28,63.24 41.28,35.93 40.51,35.17 32.13,35.17 31.62,34.66 31.62,27.81 30.86,27.04 30.86,25.52 32.13,24.25 32.13,21.46 33.53,20.06 33.53,16.63 32.64,15.74 32.64,11.3 28.07,6.72 28.1,0.2 65.8,0.1 65.66,1.39 65.66,63.62
VCC(MB) on TopLayer: 8.68,11.23 8.68,8.69 8.42,8.43 8.42,6.78 7.28,5.39 7.28,1.58 12.49,1.58 12.49,4.62 12.36,4.75 10.71,4.75 9.56,5.89 9.56,8.56 9.18,8.81 9.18,9.45 9.31,9.96 9.31,11.23
VCC(MB) on TopLayer: 8.8,49.2 8.8,46.41 9.18,46.03 9.18,44.76 10.71,43.23 10.71,41.2 11.98,41.2 13.25,40.44 16.42,40.44 15.66,43.36 14.77,43.36 13.25,43.49 11.85,43.61 10.33,44.88 10.2,46.03 9.31,46.79 9.31,48.06 9.44,49.2
VCC(MB) on TopLayer: 32.43,53.52 31.16,53.52 29.38,55.3 26.2,55.3 26.07,55.42 26.07,57.2 26.2,58.34 29.38,58.47 32.68,58.6
VCC(MB) on TopLayer: 31.92,42.98 30.27,41.33 30.27,34.09 30.14,33.96 28.36,33.96 27.85,34.47 27.85,49.33 28.87,50.34 30.39,50.34 33.19,47.55 33.19,42.98
VCC(MB) on TopLayer: 8.8,29.01 8.8,27.1 9.56,26.34 9.56,21.39 10.84,21.39 14.39,21.13 16.04,22.91 15.66,23.67 14.65,23.67 14.5,23.1 13.3,23.1 12.5,23.1 10.71,25.32 10.71,25.96 9.31,27.36 9.31,29.01
VCC(MB) on Inner2: 22.2,0.1 22.22,1.77 22.22,10.15 22.35,10.28 28.7,10.28 28.57,10.41 28.57,38.09 38.99,38.09 38.61,38.47 38.61,63.75 38.35,64 0.38,64 0.38,1.64 0.5,0.3
H1_2 on TopLayer: 20.11,21.77 20.11,19.86 20.23,19.74 25.82,19.74 25.82,21.9 19.85,21.9
J2_1 on TopLayer: 0.93,47.04 0.93,50.09 3.98,50.09 8.68,49.96 8.68,47.42 7.91,46.79 1.18,46.79
J3_1 on TopLayer: 0.8,52.12 0.8,55.17 7.91,55.17 8.04,55.04 8.04,52.12
J10_1 on TopLayer: 33.44,52.38 33.57,52.5 38.14,52.5 38.14,62.92 33.82,62.92 33.44,62.54
U4_8 on TopLayer: 0.67,31.8 8.04,31.8 8.04,34.85 0.67,34.85
U4_10 on TopLayer: 0.67,26.72 0.8,26.85 8.68,26.85 8.68,29.77 0.67,29.77
U5_8 on TopLayer: 0.8,16.94 0.93,17.07 7.91,17.07 7.91,13.89 0.8,13.89
U5_10 on TopLayer: 0.8,11.99 8.55,11.99 8.55,8.94 0.8,8.94
USBPWR on BottomLayer: 59.86,22.78 57.95,22.78 57.44,23.29 57.44,24.56 55.79,26.21 55.79,28.12 54.27,29.64 54.27,31.42 54.4,31.29 57.7,31.29 59.98,29.01 59.98,23.17
ZD1_2 on TopLayer: 32.55,53.01 32.43,53.14 28.62,53.14 28.11,53.65 25.95,53.65 24.93,54.66 23.28,54.66 23.28,53.52 24.55,52.25 32.55,52.25
